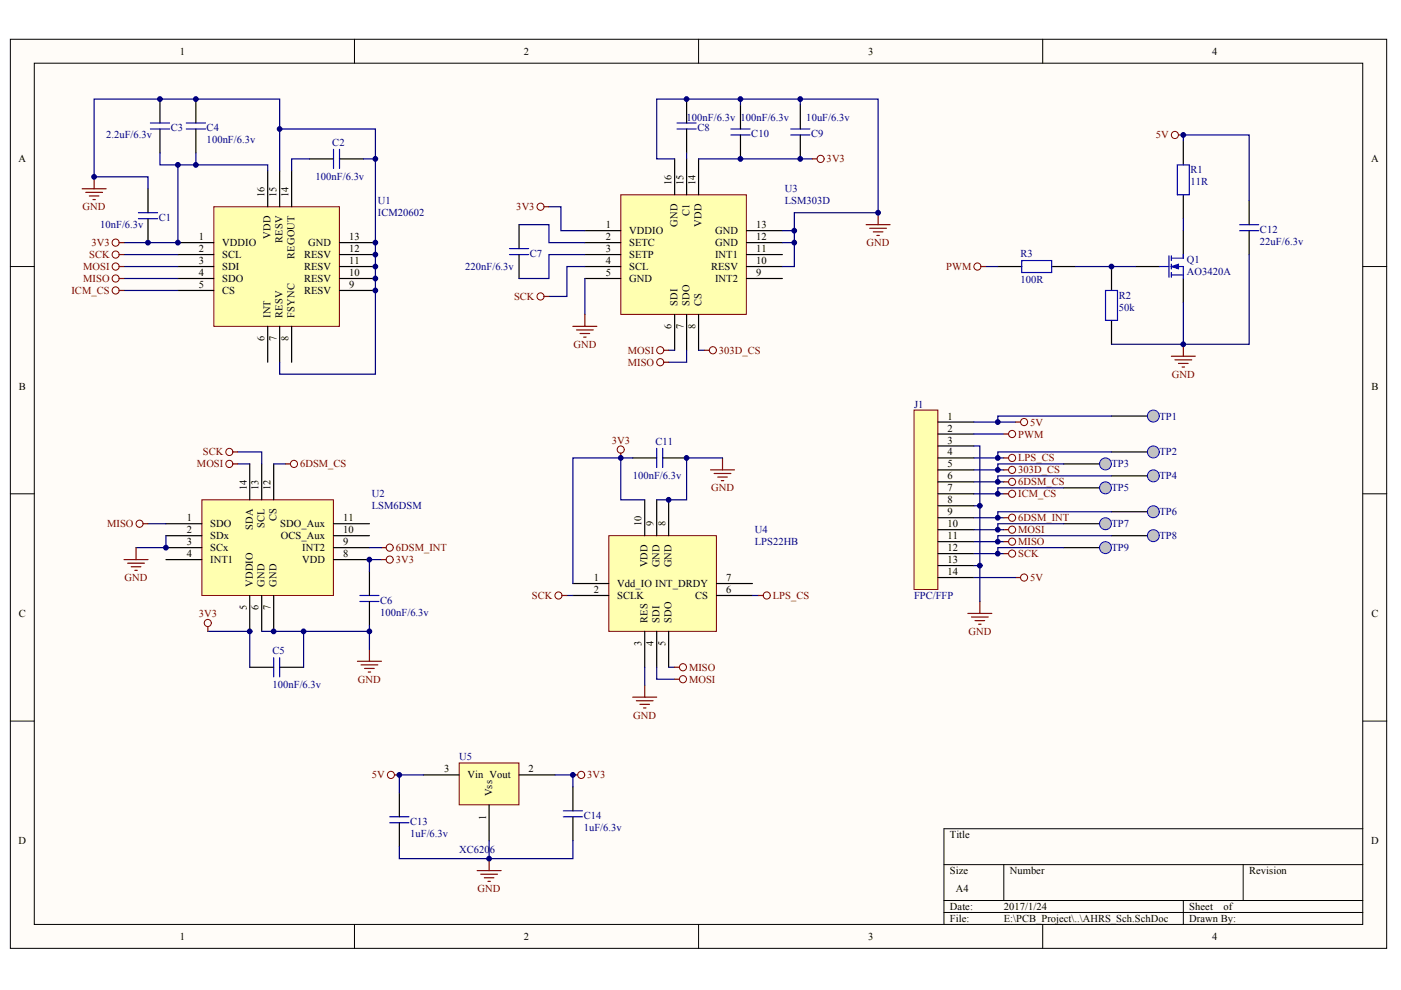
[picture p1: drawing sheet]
# Altium project AHRS_Bord.PrjPCB
1 sheet, 33 parts. Net scope: global (net labels, ports and power ports of the same name join across sheets).
Board file: AHRS_PCB.PcbDoc

## Sheet AHRS_Sch.SchDoc
size A4

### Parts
C1  10nF/6.3v  [C_0603]
C2  100nF/6.3v  [C_0603]
C3  2.2uF/6.3v  [C_0603]
C4  100nF/6.3v  [C_0603]
C5  100nF/6.3v  [C_0603]
C6  100nF/6.3v  [C_0603]
C7  220nF/6.3v  [C_0603]
C8  100nF/6.3v  [C_0603]
C9  10uF/6.3v  [C_0603]
C10  100nF/6.3v  [C_0603]
C11  100nF/6.3v  [C_0603]
C12  22uF/6.3v  [C_0805]
C13  1uF/6.3v  [C_0603]
C14  1uF/6.3v  [C_0603]
J1  FPC/FFP  [FPC/FFP]
Q1  AO3420A  [SOT-23]
R1  11R  [R_2512]
R2  50k  [R_0603]
R3  100R  [R_0603]
TP1  (no value)  [Test_Point]
TP2  (no value)  [Test_Point]
TP3  (no value)  [Test_Point]
TP4  (no value)  [Test_Point]
TP5  (no value)  [Test_Point]
TP6  (no value)  [Test_Point]
TP7  (no value)  [Test_Point]
TP8  (no value)  [Test_Point]
TP9  (no value)  [Test_Point]
U1  ICM20602  [LGA-16]
U2  LSM6DSM  [LGA-14L]
U3  LSM303D  [LGA-16]
U4  LPS22HB  [HLGA-10L]
U5  XC6206  [SOT-23]

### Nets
3V3: C1.2 C3.2 C4.1 C5.2 C6.2 C9.1 C10.1 C11.2 C14.2 U1.1(VDDIO) U1.16(VDD) U2.5(VDDIO) U2.8(VDD) U3.1(VDDIO) U3.14(VDD) U4.1(Vdd_IO) U4.10(VDD) U5.2(Vout)
5V: C12.2 C13.2 J1.1 J1.14 R1.1 TP1.1 U5.3(Vin)
6DSM_CS: J1.6 TP4.1 U2.12(CS)
6DSM_INT: J1.9 TP6.1 U2.9(INT2)
303D_CS: J1.5 TP3.1 U3.8(CS)
GND: C1.1 C2.1 C3.1 C4.2 C5.1 C6.1 C8.1 C9.2 C10.2 C11.1 C12.1 C13.1 C14.1 J1.3 J1.8 J1.13 Q1.3(S) R2.1 U1.7(RESV) U1.9(RESV) U1.10(RESV) U1.11(RESV) U1.12(RESV) U1.13(GND) U1.15(RESV) U2.2(SDx) U2.3(SCx) U2.6(GND) U2.7(GND) U3.5(GND) U3.10(RESV) U3.12(GND) U3.13(GND) U3.16(GND) U4.3(RES) U4.8(GND) U4.9(GND) U5.1(Vss)
ICM_CS: J1.7 TP5.1 U1.5(CS)
LPS_CS: J1.4 TP2.1 U4.6(CS)
MISO: J1.11 TP8.1 U1.4(SDO) U2.1(SDO) U3.7(SDO) U4.5(SDO)
MOSI: J1.10 TP7.1 U1.3(SDI) U2.14(SDA) U3.6(SDI) U4.4(SDI)
PWM: J1.2 R3.1
SCK: J1.12 TP9.1 U1.2(SCL) U2.13(SCL) U3.4(SCL) U4.2(SCLK)
NetC2_2: C2.2 U1.14(REGOUT)
NetC7_1: C7.1 U3.2(SETC)
NetC7_2: C7.2 U3.3(SETP)
NetC8_2: C8.2 U3.15(C1)
NetQ1_1: Q1.1(G) R2.2 R3.2
NetQ1_2: Q1.2(D) R1.2

Not connected (* = marked no-connect by the designer): U1 6(INT) 8(FSYNC); U2 4(INT1) 10(OCS_Aux) 11(SDO_Aux); U3 9(INT2) 11(INT1); U4 7(INT_DRDY)
